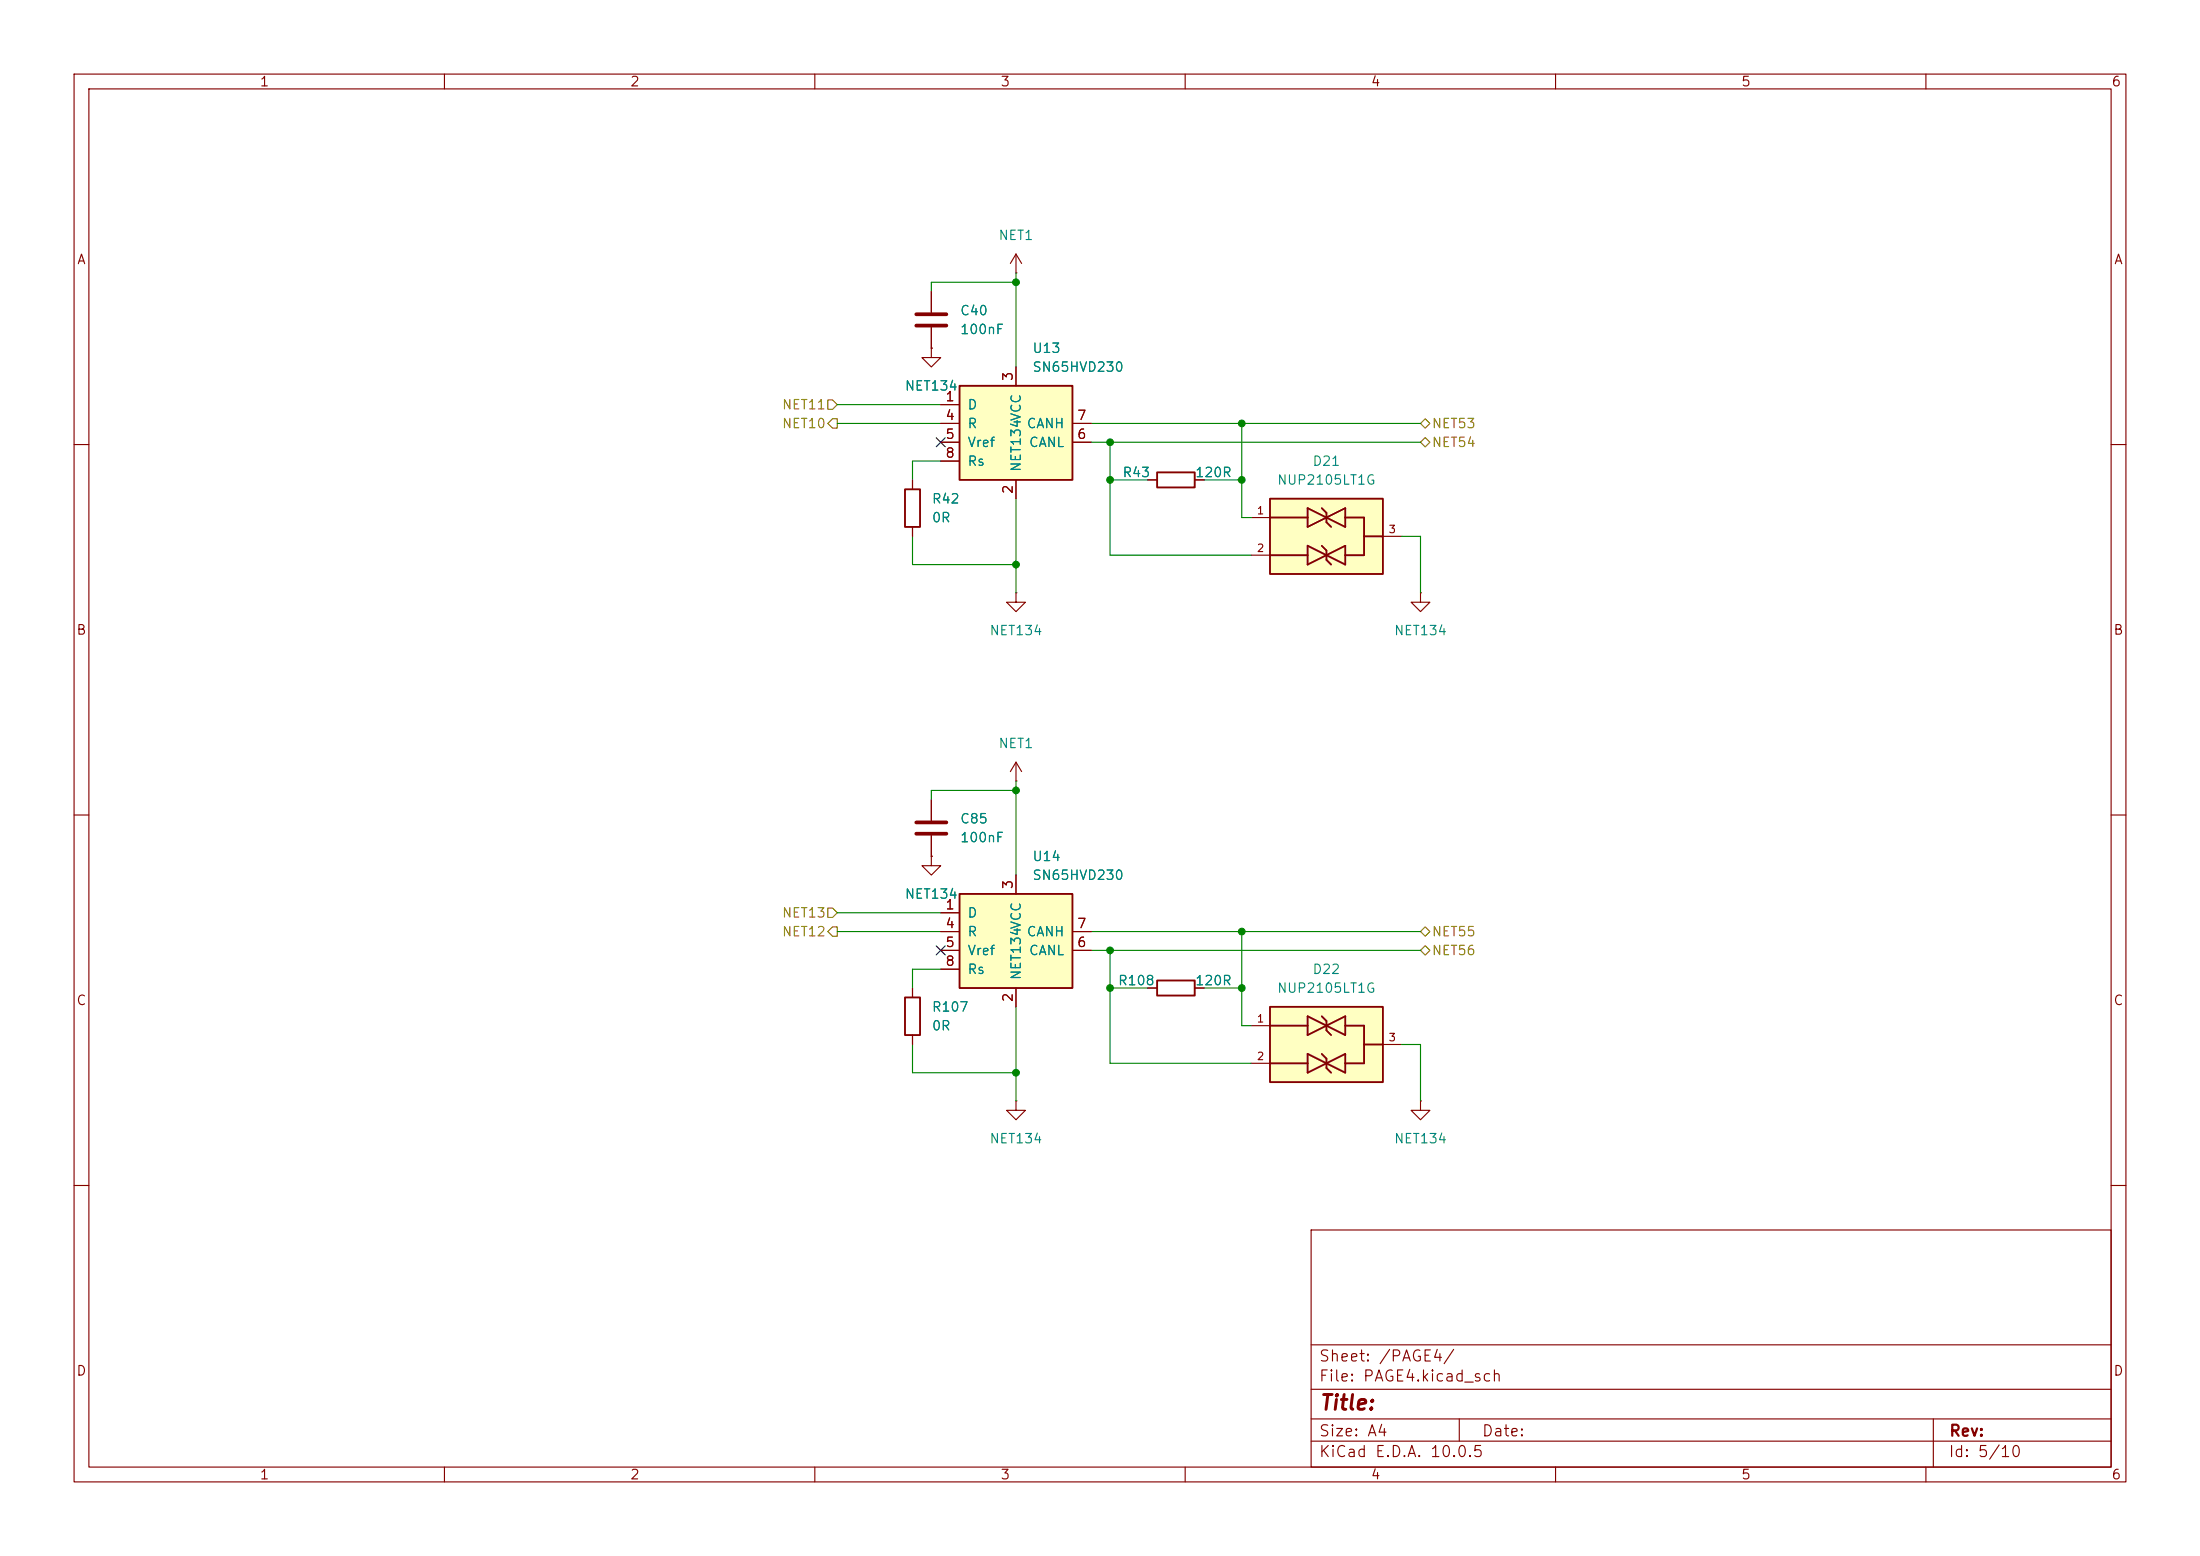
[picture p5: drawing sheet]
<svg xmlns="http://www.w3.org/2000/svg" width="297mm" height="210mm" viewBox="0 0 297 210" stroke-linecap="round" stroke-linejoin="round" font-family="sans-serif">
<g fill="none" stroke="#840000" stroke-width=".15">
<path d="M10 10h277v190h-277zM12 12h273v186h-273zM60 10v2M110 10v2M160 10v2M210 10v2M260 10v2M10 60h2M285 60h2M10 110h2M285 110h2M10 160h2"/>
<path d="M177 166h108v32h-108zM285 160h2M60 198v2M110 198v2M160 198v2M177 194.5h108M177 191.5h108M177 187.5h108M177 181.5h108M197 191.5v3M210 198v2M260 198v2"/>
<path d="M261 191.5v6.5"/>
</g>
<path d="M129.5 120.7h15.3v12.7h-15.3z" fill="#ffffc2"/>
<path d="M129.5 120.7h15.3v12.7h-15.3z" fill="none" stroke="#840000" stroke-width=".25"/>
<path d="M137.2 118.1v2.6M127 123.2h2.5M127 125.7h2.5M127 128.3h2.5M127 130.8h2.5M137.2 133.4v2.5M144.8 125.7h2.5M144.8 128.3h2.5" fill="none" stroke="#840000" stroke-width=".15"/>
<path d="M171.4 67.3h15.3v10.2h-15.3z" fill="#ffffc2"/>
<path d="M122.2 66h2v5.1h-2zM171.4 67.3h15.3v10.2h-15.3zM171.4 69.9h5.1M171.4 74.9h5.1M176.5 68.6v2.5l5.1-2.5v2.5zM176.5 73.7v2.5l5.1-2.5v2.5zM178.4 68.6l.7 .6v1.3l.6 .6M178.4 73.7l.7 .6v1.3l.6 .6M181.6 69.9h2.5v5h-2.5M184.1 72.4h2.6M156.2 132.3h5.1v2.1h-5.1z" fill="none" stroke="#840000" stroke-width=".25"/>
<path d="M123.2 64.8v1.2M123.2 71.1v1.3M168.9 69.9h2.5M168.9 74.9h2.5M186.7 72.4h2.5M137.2 80v1.3h1.2l-1.2 1.3-1.3-1.3h1.3M137.2 80h.1M154.9 133.4h1.3M161.3 133.4h1.3" fill="none" stroke="#840000" stroke-width=".15"/>
<path d="M171.4 135.9h15.3v10.2h-15.3z" fill="#ffffc2"/>
<path d="M122.2 134.6h2v5.1h-2zM171.4 135.9h15.3v10.2h-15.3zM171.4 138.4h5.1M176.5 137.2v2.5l5.1-2.5v2.5zM178.4 137.2l.7 .6v1.3l.6 .6M181.6 138.4h2.5v5.1h-2.5M171.4 143.5h5.1M176.5 142.2v2.6l5.1-2.6v2.6zM178.4 142.2l.7 .7v1.2l.6 .7M184.1 141h2.6" fill="none" stroke="#840000" stroke-width=".25"/>
<path d="M125.7 47v1.3h1.3l-1.3 1.2-1.2-1.2h1.2M125.7 47h.1M123.2 133.4v1.2M123.2 139.7v1.3M168.9 138.4h2.5M168.9 143.5h2.5M186.7 141h2.5" fill="none" stroke="#840000" stroke-width=".15"/>
<path d="M129.5 52.1h15.3v12.7h-15.3z" fill="#ffffc2"/>
<path d="M129.5 52.1h15.3v12.7h-15.3zM156.2 63.8h5.1v2h-5.1z" fill="none" stroke="#840000" stroke-width=".25"/>
<g fill="none" stroke="#840000" stroke-width=".15">
<path d="M125.7 39.4v2.8M137.2 36.8h.1M137.2 34.3v2.5M137.2 34.3l-.8 1.3M137.2 34.3l.7 1.3M125.7 47h.1M125.7 44.2v2.8M127 54.6h2.5M127 57.2h2.5M127 59.7h2.5M137.2 49.5v2.6M144.8 57.2h2.5"/>
<path d="M144.8 59.7h2.5M123.2 64.8v1.2M123.2 71.1v1.3M127 62.2h2.5M137.2 64.8v2.5M154.9 64.8h1.3M161.3 64.8h1.3M191.8 80v1.3h1.2l-1.2 1.3-1.3-1.3h1.3M191.8 80h.1M125.7 115.6v1.2h1.3l-1.3 1.3-1.2-1.3h1.2M125.7 115.6h.1M125.7 108v2.7"/>
<path d="M125.7 112.8v2.8M137.2 105.4h.1M137.2 102.9v2.5M137.2 118.1v2.6M137.2 102.9l-.8 1.2M137.2 102.9l.7 1.2M123.2 133.4v1.2M123.2 139.7v1.3M127 123.2h2.5M127 125.7h2.5M127 128.3h2.5M127 130.8h2.5"/>
<path d="M137.2 133.4v2.5M144.8 125.7h2.5M144.8 128.3h2.5M154.9 133.4h1.3M161.3 133.4h1.3M137.2 148.6v1.3h1.2l-1.2 1.2-1.3-1.2h1.3M137.2 148.6h.1M191.8 148.6v1.3h1.2l-1.2 1.2-1.3-1.2h1.3M191.8 148.6h.1"/>
</g>
<path d="M123.7 42.4h4.1M123.7 43.9h4.1M123.7 111h4.1M123.7 112.5h4.1" fill="none" stroke="#840000" stroke-width=".51"/>
<path d="M111.8 54h.6l.6 .6-.6 .6h-.6zM112.4 56.5h.6v1.3h-.6l-.6-.6zM191.8 59.7l.6-.6 .6 .6-.6 .6zM191.8 57.2l.6-.7 .6 .7-.6 .6zM111.8 122.6h.6l.6 .6-.6 .6h-.6zM112.4 125.1h.6v1.3h-.6l-.6-.7zM191.8 125.7l.6-.6 .6 .6-.6 .7zM191.8 128.3l.6-.7 .6 .7-.6 .6z" fill="none" stroke="#848400" stroke-width=".15"/>
<g fill="none" stroke="#008400" stroke-width=".15">
<path d="M137.2 38.1h-11.5v1.3M137.2 36.8v12.7M113 57.2h14M113 54.6h14M147.3 59.7h44.5M147.3 57.2h44.5M149.9 59.7v15.2h19M167.6 57.2v12.7h1.3M123.2 72.4v3.8h14M127 62.2h-3.8v2.6M137.2 67.3v12.7M149.9 64.8h5"/>
<path d="M162.6 64.8h5M189.2 72.4h2.6v7.6M137.2 106.7h-11.5v1.3M137.2 105.4v12.7M113 125.7h14M113 123.2h14M127 130.8h-3.8v2.6M137.2 135.9v12.7M147.3 128.3h44.5M147.3 125.7h44.5M149.9 128.3v15.2h19M149.9 133.4h5"/>
<path d="M162.6 133.4h5M167.6 125.7v12.7h1.3M123.2 141v3.8h14M189.2 141h2.6v7.6"/>
</g>
<path d="M126.4 59.1l1.2 1.2M127.6 59.1l-1.2 1.2M126.4 127.7l1.2 1.2M127.6 127.7l-1.2 1.2" fill="none" stroke="#000084" stroke-width=".15"/>
<g fill="#008400" stroke="#008400" stroke-width=".14">
<circle cx="149.9" cy="133.4" r=".46"/>
<circle cx="167.6" cy="133.4" r=".46"/>
<circle cx="137.2" cy="144.8" r=".46"/>
<circle cx="137.2" cy="106.7" r=".46"/>
<circle cx="149.9" cy="128.3" r=".46"/>
<circle cx="167.6" cy="125.7" r=".46"/>
<circle cx="137.2" cy="38.1" r=".46"/>
<circle cx="167.6" cy="64.8" r=".46"/>
<circle cx="149.9" cy="64.8" r=".46"/>
<circle cx="167.6" cy="57.2" r=".46"/>
<circle cx="149.9" cy="59.7" r=".46"/>
<circle cx="137.2" cy="76.2" r=".46"/>
</g>
<text font-size="2" fill="#840000" x="178" y="190.8">Title:</text>
<g font-size="1.5" fill="#840000">
<text x="178" y="184.1">Sheet: /PAGE4/</text>
<text x="178" y="186.8">File: PAGE4.kicad_sch</text>
<text x="178" y="197">KiCad E.D.A. 10.0.5</text>
<text x="178" y="194.2">Size: A4</text>
<text x="200" y="194.2">Date:</text>
<text x="263" y="197">Id: 5/10</text>
<text x="263" y="194.2">Rev:</text>
</g>
<g font-size="1.3" fill="#840000">
<text x="35" y="12">1</text>
<text x="85" y="12">2</text>
<text x="135" y="12">3</text>
<text x="185" y="12">4</text>
<text x="235" y="12">5</text>
<text x="285" y="12">6</text>
<text x="10.3" y="36">A</text>
<text x="285.3" y="36">A</text>
<text x="137" y="51.5" transform="rotate(-90 137 51.5)">3</text>
<text x="127.5" y="54.5">1</text>
<text x="127.5" y="57">4</text>
<text x="127.5" y="59.6">5</text>
<text x="145.3" y="59.6">6</text>
<text x="145.3" y="57">7</text>
<text x="127.5" y="62.1">8</text>
<text x="137" y="66.8" transform="rotate(-90 137 66.8)">2</text>
<text x="10.2" y="86">B</text>
<text x="285.2" y="86">B</text>
<text x="127.5" y="123.1">1</text>
<text x="127.5" y="125.6">4</text>
<text x="137" y="120.1" transform="rotate(-90 137 120.1)">3</text>
<text x="145.3" y="125.6">7</text>
<text x="127.5" y="128.1">5</text>
<text x="127.5" y="130.7">8</text>
<text x="145.3" y="128.1">6</text>
<text x="10.2" y="136">C</text>
<text x="137" y="135.4" transform="rotate(-90 137 135.4)">2</text>
<text x="285.2" y="136">C</text>
<text x="10.2" y="186">D</text>
<text x="285.2" y="186">D</text>
<text x="35" y="200">1</text>
<text x="85" y="200">2</text>
<text x="135" y="200">3</text>
<text x="185" y="200">4</text>
<text x="235" y="200">5</text>
<text x="285" y="200">6</text>
</g>
<g font-size="1.3" fill="#008484">
<text x="134.7" y="32.7">NET1</text>
<text x="129.5" y="42.9">C40</text>
<text x="129.5" y="45.4">100nF</text>
<text x="139.3" y="48">U13</text>
<text x="122.1" y="53">NET134</text>
<text x="139.3" y="50.5">SN65HVD230</text>
<text x="130.5" y="55.6">D</text>
<text x="130.5" y="58.1">R</text>
<text x="138.5" y="58.1">CANH</text>
<text x="130.5" y="60.7">Vref</text>
<text x="130.5" y="63.2">Rs</text>
<text x="138.1" y="63.8" transform="rotate(-90 138.1 63.8)">NET134VCC</text>
<text x="138.8" y="60.7">CANL</text>
<text x="151.4" y="64.7">R43</text>
<text x="161.3" y="64.7">120R</text>
<text x="172.3" y="65.7">NUP2105LT1G</text>
<text x="177.1" y="63.2">D21</text>
<text x="125.7" y="68.3">R42</text>
<text x="125.7" y="70.8">0R</text>
<text x="133.5" y="86.1">NET134</text>
<text x="188.1" y="86.1">NET134</text>
<text x="134.7" y="101.3">NET1</text>
<text x="129.5" y="111.5">C85</text>
<text x="129.5" y="114">100nF</text>
<text x="139.3" y="116.5">U14</text>
<text x="139.3" y="119.1">SN65HVD230</text>
<text x="122.1" y="121.6">NET134</text>
<text x="130.5" y="124.2">D</text>
<text x="130.5" y="126.7">R</text>
<text x="130.5" y="129.2">Vref</text>
<text x="130.5" y="131.8">Rs</text>
<text x="138.5" y="126.7">CANH</text>
<text x="138.8" y="129.2">CANL</text>
<text x="177.1" y="131.8">D22</text>
<text x="125.7" y="136.9">R107</text>
<text x="138.1" y="132.4" transform="rotate(-90 138.1 132.4)">NET134VCC</text>
<text x="150.8" y="133.3">R108</text>
<text x="161.3" y="133.3">120R</text>
<text x="172.3" y="134.3">NUP2105LT1G</text>
<text x="125.7" y="139.4">0R</text>
<text x="133.5" y="154.6">NET134</text>
<text x="188.1" y="154.6">NET134</text>
</g>
<g font-size="1.3" fill="#848400">
<text x="105.5" y="58.1">NET10</text>
<text x="105.5" y="55.6">NET11</text>
<text x="193.2" y="58.1">NET53</text>
<text x="193.2" y="60.7">NET54</text>
<text x="105.5" y="124.2">NET13</text>
<text x="105.5" y="126.7">NET12</text>
<text x="193.2" y="126.7">NET55</text>
<text x="193.2" y="129.2">NET56</text>
</g>
<g font-size="1" fill="#840000">
<text x="169.6" y="69.7">1</text>
<text x="169.6" y="74.7">2</text>
<text x="187.4" y="72.2">3</text>
<text x="169.6" y="138.2">1</text>
<text x="169.6" y="143.3">2</text>
<text x="187.4" y="140.8">3</text>
</g>
</svg>
